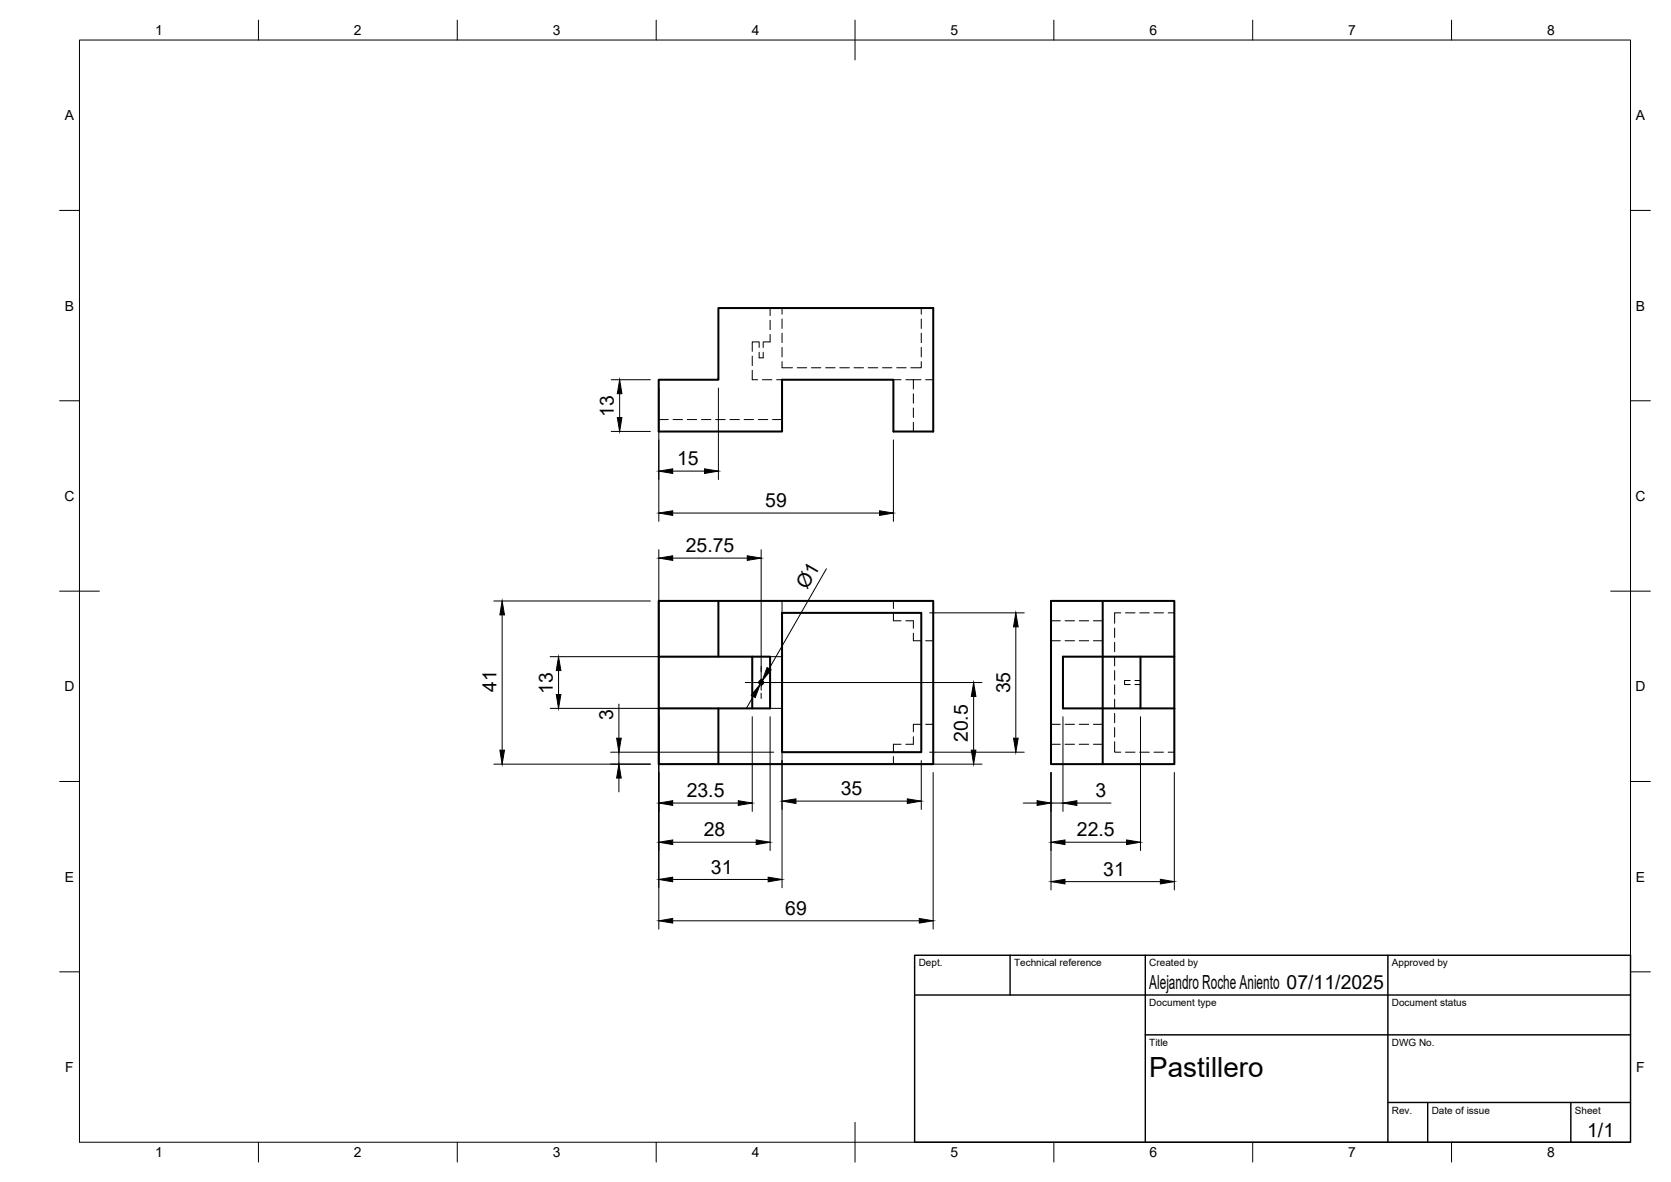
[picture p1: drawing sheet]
<svg xmlns="http://www.w3.org/2000/svg" width="420mm" height="297mm" viewBox="0 0 420 297" stroke-linecap="round" stroke-linejoin="round" font-family="sans-serif">
<!-- layer: Visible -->
<g fill="none" stroke="#000" stroke-width=".51">
<path d="M180.6 77.4h54.1v31h-10.1v-13h-28v13h-31v-13h15zM180.6 151h-15v14M180.6 151h54.1v41h-54.1M180.6 151v14M196.6 154h35v35h-35zM277.3 151h18v14M277.3 151h-13v41h13M277.3 151v41M165.6 165h28v13h-28M165.6 178v14h15M165.6 165v13M180.6 178v14"/>
<path d="M189.1 165v13M267.3 165h28v13h-28zM286.8 165v13M295.3 178v14h-18"/>
<circle cx="191.4" cy="171.5" r=".5"/>
</g>
<!-- layer: Hidden -->
<g fill="none" stroke="#000" stroke-width=".25">
<path d="M193.6 77.4v1.9M196.6 77.4v1.6M231.6 77.4v1.6M189.1 93.1v2.3h1.4M189.1 89.5v2.4M190.8 85.9h-1.7v2.4M190.9 88.5v1.4h1v-1.4M190.9 85.9v1.4M191.7 95.4h2.4M191.9 85.9v1.4M193.6 84.1v1.8h-1.6M193.6 80.5v2.4"/>
<path d="M195.3 95.4h1.3M196.6 80.2v2.3M196.6 83.7v2.4M196.6 87.3v2.4M196.6 90.9v1.5h2.7M200.4 92.4h2.4M204 92.4h2.4M207.6 92.4h2.4M211.2 92.4h2.4M214.7 92.4h2.4M218.3 92.4h2.4M221.9 92.4h2.4"/>
<path d="M224.6 95.4h1.9M225.5 92.4h2.3M227.8 95.4h3.8M229.7 95.4v2.4M229.7 99v2.3M231.6 90.9v1.5h-2.6M231.6 80.2v2.3M231.6 83.7v2.4M231.6 87.3v2.4M232.7 95.4h2M165.6 105.4h2.4M169.2 105.4h2.4"/>
<path d="M172.8 105.4h2.4M176.4 105.4h2.4M179.9 105.4h2.4M183.5 105.4h2.4M187.1 105.4h2.4M190.7 105.4h2.3M194.2 105.4h2.4M229.7 102.5v2.4M229.7 106.1v2.3M196.6 151v3M224.6 154.1v1.9h1.9M224.6 151v1.9"/>
<path d="M227.8 156h1.9v1.9M229.7 159.1v1.9h1.9M264.3 156h2.3M267.8 156h2.4M271.4 156h2.3M274.9 156h2.4M280.3 157.8v2.4M281.8 154h-1.5v2.6M283 154h2.4M286.6 154h2.4M290.2 154h2.3M293.7 154h1.6"/>
<path d="M193.6 178h3M193.6 165h3M232.7 161h2M264.3 161h2.3M267.8 161h2.4M271.4 161h2.3M274.9 161h2.4M280.3 161.4v2.4M280.3 165v2.4M280.3 168.5v2.4M280.3 172.1v2.4M280.3 175.7v2.4"/>
<path d="M280.3 179.3v2.3M284.2 171h-1.4v1h1.4M285.4 172h1.4M285.4 171h1.4M196.6 189v3M224.6 190.1v1.9M226.5 187h-1.9v1.9M229.7 185.1v1.9h-1.9M231.6 182h-1.9v1.9M232.7 182h2M264.3 187h2.3M264.3 182h2.3"/>
<path d="M267.8 187h2.4M267.8 182h2.4M271.4 187h2.3M271.4 182h2.3M274.9 187h2.4M274.9 182h2.4M280.3 186.4v2.6h1.5M280.3 182.8v2.4M283 189h2.4M286.6 189h2.4M290.2 189h2.3M293.7 189h1.6"/>
</g>
<!-- layer: BORDER -->
<g fill="none" stroke="#000" stroke-width=".25">
<path d="M20 10.1h390v276.9h-390zM65 5.1v5M115 5.1v5M165 5.1v5M215 5.1v10M265 5.1v5M315 5.1v5M365 5.1v5M15 52.9h5M410 52.9h5M15 100.7h5M410 100.7h5"/>
<path d="M15 148.6h10M405 148.6h10M15 196.4h5M410 196.4h5M15 244.2h5M410 244.2h5M65 287v5M115 287v5M165 287v5M215 282.1v9.9M265 287v5M315 287v5"/>
<path d="M365 287v5"/>
</g>
<!-- layer: TITLEBLOCK -->
<path d="M230 240.1h180v46.9h-180zM230 250h180M254 240.1v9.9M288 240.1v46.9M349 240.1v46.9M288 260.1h122M349 277.1h61M359 277.1v9.9M395 277.1v9.9" fill="none" stroke="#000" stroke-width=".36"/>
<!-- layer: Smart Centers -->
<path d="M187.4 171.5h1.3M190.5 171.5h1.8M191.4 167.5v1.4M191.4 170.6v1.8M191.4 174.2v1.3M194.1 171.5h1.3" fill="none" stroke="#000" stroke-width=".25"/>
<!-- layer: FD_Dimensions -->
<g fill="none" stroke="#000" stroke-width=".25">
<path d="M153.7 95.4h9.8M155.8 98.9v6M165.7 97.5v33.5M180.6 97.5v23M153.7 108.4h9.8M169.1 118.4h8M224.6 110.5v20.5M165.7 138.1v95.4M169.1 128.9h52M191.4 138.1v35.3M124.2 151h39.3M126.3 154.5v34"/>
<path d="M169.1 140.3h18.8M207.8 142.9l-14.4 25.1M233.7 154h23.8M255.4 157.5v28M138.3 178h40.2M138.3 165h40.2M140.4 168.5v6M155.6 176.9v8.6M189.4 175l-1.7 3M189.5 171.5h57.4M191.6 171.1l-.5 .9M244.8 175v13.5"/>
<path d="M124.2 192h39.3M153.5 189h41M155.6 189v3M155.6 195.5v3.5M167.7 192h79.2M189.1 180.1v23.8M193.6 180.1v33.6M196.6 191.1v32M231.6 191.1v12.3M233.7 189h23.8M234.6 194.1v39.4M264.3 194.1v29.6"/>
<path d="M267.3 180.1v23.8M286.8 180.1v33.6M295.3 194.1v29.6M169.1 201.8h16.5M169.1 211.7h21M200.1 201.3h28M257.3 201.8h3.5M264.3 201.8h3M267.8 211.7h15.5M270.8 201.8h8.6M169.1 231.4h62M169.1 221h24"/>
<path d="M267.8 221.6h24"/>
</g>
<g fill="#000" stroke="#000" stroke-width=".25">
<path d="M155.8 95.4l.6 3.5h-1.2zM155.2 104.9h1.2l-.6 3.5zM165.7 118.4l3.4-.6v1.2zM177.1 117.8l3.5 .6-3.5 .6zM165.7 140.3l3.4-.6v1.1zM165.7 128.9l3.4-.5v1.1zM187.9 139.7l3.5 .6-3.5 .5zM221.1 128.4l3.5 .5-3.5 .6zM126.3 151l.6 3.5h-1.2zM255.4 154l.6 3.5h-1.2zM139.9 174.5h1.1l-.6 3.5zM140.4 165l.6 3.5h-1.1z"/>
<path d="M191.1 172l-1.2 3.3-1-.6zM192.9 167.8l1 .5-2.3 2.8zM244.8 171.5l.6 3.5h-1.2zM125.7 188.5h1.2l-.6 3.5zM155.6 192l.6 3.5h-1.2zM155 185.5h1.2l-.6 3.5zM244.2 188.5h1.2l-.6 3.5zM254.8 185.5h1.2l-.6 3.5zM165.7 211.7l3.4-.6v1.1zM165.7 201.8l3.4-.6v1.2zM185.6 201.2l3.5 .6-3.5 .6zM190.1 211.1l3.5 .6-3.5 .5z"/>
<path d="M196.6 201.3l3.5-.5v1.1zM228.1 200.8l3.5 .5-3.5 .6zM260.8 201.2l3.5 .6-3.5 .6zM264.3 211.7l3.5-.6v1.1zM267.3 201.8l3.5-.6v1.2zM283.3 211.1l3.5 .6-3.5 .5zM165.7 231.4l3.4-.6v1.2zM165.7 221l3.4-.6v1.2zM193.1 220.4l3.5 .6-3.5 .6zM231.1 230.8l3.5 .6-3.5 .6zM264.3 221.6l3.5-.6v1.1zM291.8 221l3.5 .6-3.5 .5z"/>
</g>
<text font-size="7" x="289" y="270.6">Pastillero</text>
<g font-size="4.9">
<text x="154.3" y="104.8" transform="rotate(-90 154.3 104.8)">13</text>
<text x="170.2" y="116.9">15</text>
<text x="192.4" y="127.5">59</text>
<text x="172.4" y="138.8">25.75</text>
<text x="203" y="148.3" transform="rotate(-60 203 148.3)">Ø1</text>
<text x="124.9" y="173.8" transform="rotate(-90 124.9 173.8)">41</text>
<text x="139" y="174.4" transform="rotate(-90 139 174.4)">13</text>
<text x="254" y="174.3" transform="rotate(-90 254 174.3)">35</text>
<text x="154.2" y="180.8" transform="rotate(-90 154.2 180.8)">3</text>
<text x="243.4" y="186.5" transform="rotate(-90 243.4 186.5)">20.5</text>
<text x="172.7" y="200.3">23.5</text>
<text x="211.4" y="199.9">35</text>
<text x="275.5" y="200.3">3</text>
<text x="177" y="210.2">28</text>
<text x="270.8" y="210.2">22.5</text>
<text x="178.8" y="219.5">31</text>
<text x="277.4" y="220.1">31</text>
<text x="197.4" y="229.9">69</text>
<text x="289" y="248.5">Alejandro Roche Aniento 07/11/2025</text>
<text x="399.1" y="285.7">1/1</text>
</g>
<g font-size="3.5">
<text x="39" y="8.8">1</text>
<text x="89" y="8.8">2</text>
<text x="139" y="8.8">3</text>
<text x="189" y="8.8">4</text>
<text x="239" y="8.8">5</text>
<text x="289" y="8.8">6</text>
<text x="339" y="8.8">7</text>
<text x="389" y="8.8">8</text>
<text x="16.3" y="30.2">A</text>
<text x="411.3" y="30.2">A</text>
<text x="16.3" y="78">B</text>
<text x="411.3" y="78">B</text>
<text x="16.2" y="125.9">C</text>
<text x="411.2" y="125.9">C</text>
<text x="16.2" y="173.7">D</text>
<text x="411.2" y="173.7">D</text>
<text x="16.3" y="221.6">E</text>
<text x="411.3" y="221.6">E</text>
<text x="16.4" y="269.4">F</text>
<text x="411.4" y="269.4">F</text>
<text x="39" y="290.8">1</text>
<text x="89" y="290.8">2</text>
<text x="139" y="290.8">3</text>
<text x="189" y="290.8">4</text>
<text x="239" y="290.8">5</text>
<text x="289" y="290.8">6</text>
<text x="339" y="290.8">7</text>
<text x="389" y="290.8">8</text>
</g>
<g font-size="2.5">
<text x="231" y="242.9">Dept.</text>
<text x="255" y="242.9">Technical reference</text>
<text x="289" y="242.9">Created by</text>
<text x="350" y="242.9">Approved by</text>
<text x="289" y="252.8">Document type</text>
<text x="350" y="252.8">Document status</text>
<text x="289" y="262.9">Title</text>
<text x="350" y="262.9">DWG No.</text>
<text x="350" y="279.9">Rev.</text>
<text x="360" y="279.9">Date of issue</text>
<text x="396" y="279.9">Sheet</text>
</g>
</svg>
